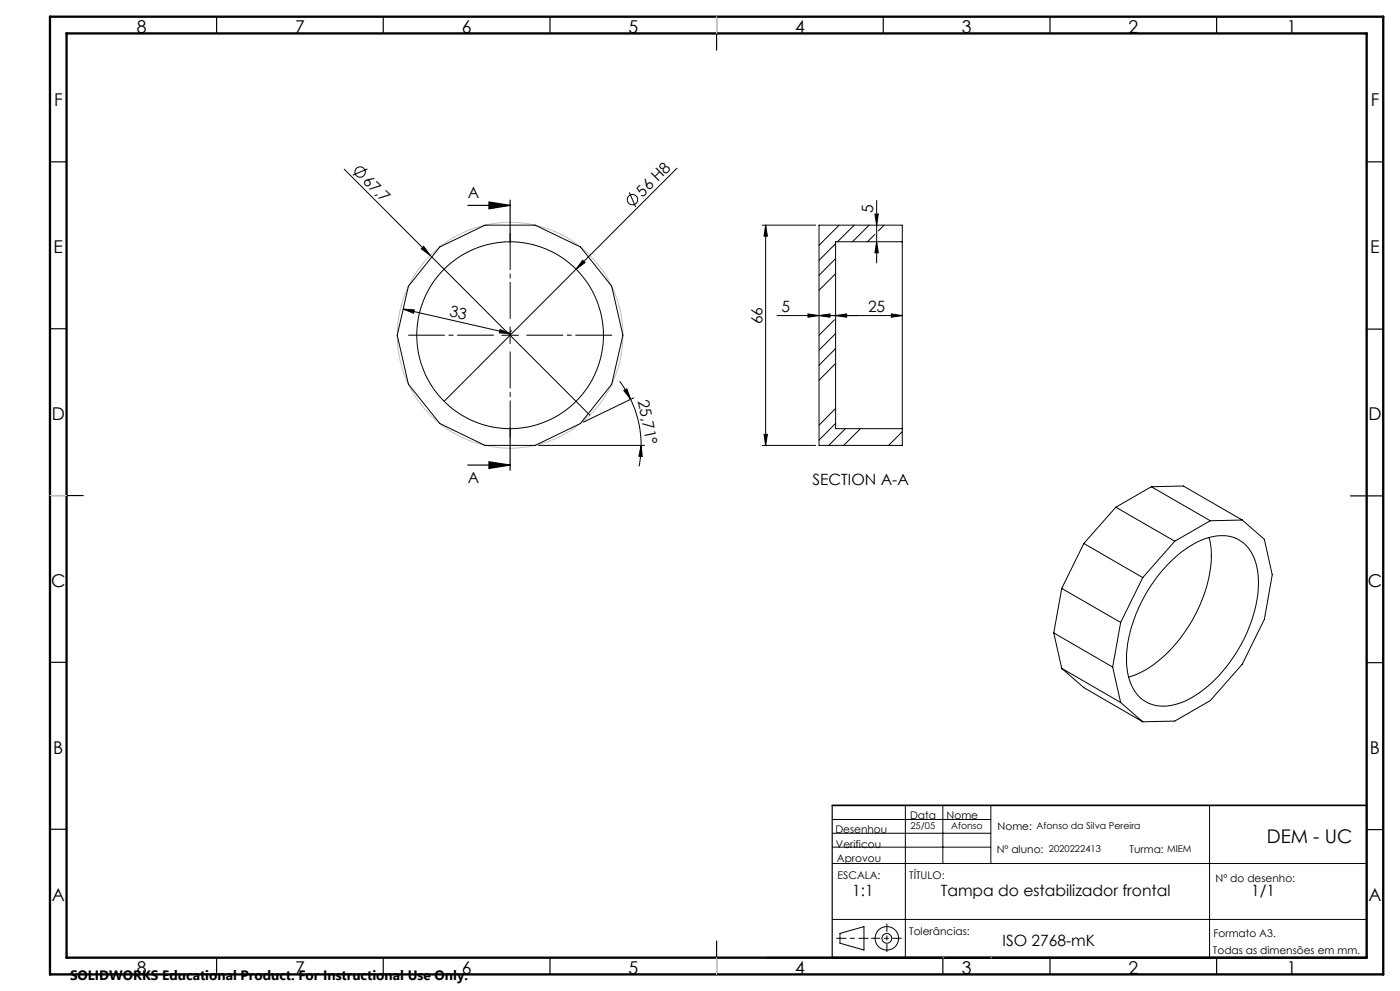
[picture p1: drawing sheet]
<svg xmlns="http://www.w3.org/2000/svg" width="420mm" height="297mm" viewBox="0 0 420 297" stroke-linecap="round" stroke-linejoin="round" font-family="sans-serif">
<g fill="none" stroke="#000" stroke-width=".3">
<path d="M103.3 50.7l25.8 25.8M110.2 50.6l-4.4 1.9M188.8 57.6l1.9 4.5M203.1 50.4l-69.9 69.9M127.1 73.8l2 2.7-2.7-1.9zM129.1 76.5l47.9 47.9M174.8 78l.7 .7-2.7 2zM228.7 67.5h16M229.7 67.5l.5 3.3h-1zM229.7 67.5v66M250.7 73l-5 5M250.7 77.5l-5 5"/>
<path d="M251.7 67.5l-6 6M256.3 67.5l-5.1 5M260.7 67.5l-5 5M262.5 70.2l-2.3 2.3M262.5 64.2h1l-.5 3.3zM263 72.5l.5 3.3h-1zM263 60.1v18.7M265.2 67.5l-1.7 1.7M270.7 72.5v56M270.7 72.5v-5h-25v66h25v-5M270.7 72.5h-20v56h20M121 92.6l32.1 7.4"/>
<path d="M121 92.6l3.3 .3-.2 1zM150 98.8l3.1 1.2-3.3-.2zM153 98v5M153.4 99l-.2 .5M233.1 94.6h37.6M242.4 94.1l3.3 .5-3.3 .5zM245.7 94.6l3.3-.5v1zM250.3 95.8l-4.6 4.7M250.7 94.6l3.3-.5v1zM250.7 100l-5 4.9M250.7 82l-5 5M267.4 94.1l3.3 .5-3.3 .5z"/>
<path d="M150.5 100.5h5M185.9 114.3l2.2 3.3 1.1 2.1M187.1 117l1-.4 1.1 3.1zM189.2 119.7a31.6 31.6 0 0 1 3.1 13.8M190.1 119.2l-15.1 7.3M250.7 104.5l-5 5M250.7 108.9l-5 5M161.6 133.5h31.8M192.3 133.5l.4 3.3-1-.1zM192.3 133.5l-.1 3.1-.5 3.2M228.7 133.5h16M229.2 130.2h1l-.5 3.3z"/>
<path d="M250.7 122.4l-5 5M250.7 126.9l-5 5M253.6 128.5l-5 5M258.1 128.5l-5 5M270.7 129.4l-4.1 4.1M334.8 152l17.6 10.2M334.8 152l-9.6 10.9M345.4 145.9l17.7 10.2M345.4 145.9l-10.6 6.1M345.4 145.9l9.6-.2 17.7 10.2M363.1 156.1l-10.7 6.1M372.7 155.9l6.6 5.7 2.4 10.7-2.4 13.3-6.6 13.5-9.6 10.9-10.7 6.1-9.6 .2"/>
<path d="M372.7 155.9l-9.6 .2M318.5 176.4l17.7 10.1M318.5 176.4l-2.4 13.3M325.2 162.9l17.6 10.2M325.2 162.9l-6.7 13.5M342.8 173.1l-6.6 13.4M351.1 168.4a23.9 23.9 0 0 1 15.1-7.9 10.2 10.2 0 0 1 10.5 8 31.6 31.6 0 0 1-2.5 20.8 41.4 41.4 0 0 1-18.4 20.7 12.8 12.8 0 0 1-12.7-.1 13.9 13.9 0 0 1-5.1-11.3 43.2 43.2 0 0 1 12.2-29.3zM352.4 162.2l-9.6 10.9M362.8 161.1a32.7 32.7 0 0 1-3.3 21.2 40.6 40.6 0 0 1-17.8 19.5l-3.1 1.1M316.1 189.7l17.7 10.2M316.1 189.7l2.4 10.6M333.8 199.9l2.4 10.6"/>
<path d="M336.2 186.5l-2.4 13.4M318.5 200.3l17.7 10.2M318.5 200.3l6.7 5.8 17.6 10.2M336.2 210.5l6.6 5.8M249.7 258.8h160.3M249.7 249.7h47.6M249.7 245.6h47.6M249.7 253.9h47.6M271.6 241.4v45.6M282.9 241.4v17.4M297.3 241.4v17.4M362.9 241.4v45.6"/>
<path d="M249.7 275.6h160.3M252 279.7l7.2-2v7l-7.2-2z"/>
<circle cx="108" cy="51.6" r="1.57"/>
<circle cx="189.7" cy="59.8" r="1.57"/>
<circle cx="153" cy="100.5" r="33.8"/>
<circle cx="153" cy="100.5" r="28"/>
<circle cx="266" cy="281.2" r="1.46"/>
<circle cx="266.1" cy="281.2" r="3.5"/>
</g>
<g fill="none" stroke="#000" stroke-width=".35">
<path d="M65 5v5M115 5v5M165 5v5M215 5v10M265 5v5M315 5v5M365 5v5M15 48.5h5M153 60v12.7M410 48.5h5M140.3 61.6h12.7M146.7 60.5l6.3 1.1-6.3 1z"/>
<path d="M15 98.5h5M410 98.6h5M140.3 139.4h12.7M146.7 138.4l6.3 1-6.3 1zM153 128.3v12.7M15 148.5h10M405.1 148.6h9.9M15 198.5h5M410 198.6h5M15 248.5h5M249.7 241.4v45.6M410 248.6h5"/>
<path d="M410 241.4v45.6M65 287v5M115 287v5M165 287v5M215 282v10M282.9 287v5M315 287v5M365 287v5"/>
</g>
<g fill="none" stroke="#c0c0c0" stroke-width=".3">
<path d="M282.9 287h.1M297.3 287h.1"/>
<circle cx="153" cy="100.5" r="33.8"/>
</g>
<path d="M153 95.5v-25.5M148 100.5h-25.5M153 105.5v25.5M158 100.5h25.5" fill="none" stroke="#000" stroke-width=".3" stroke-dasharray="15.2 1.3 1.3 1.3" stroke-dashoffset="4.4"/>
<path d="M261.4 281.2h9" fill="none" stroke="#000" stroke-width=".3" stroke-dasharray="15.2 1.3 1.3 1.3" stroke-dashoffset="12.7"/>
<path d="M266.1 276.9v8.3" fill="none" stroke="#000" stroke-width=".3" stroke-dasharray="15.2 1.3 1.3 1.3" stroke-dashoffset="13"/>
<path d="M260.4 281.2h-9.4" fill="none" stroke="#000" stroke-width=".3" stroke-dasharray="15.2 1.3 1.3 1.3" stroke-dashoffset="12.4"/>
<path d="M249.7 241.4h160.3M230 287h180" fill="none" stroke="#000" stroke-width=".5"/>
<path d="M15 5h400v287h-400zM20 10h390v277h-390z" fill="none" stroke="#000" stroke-width=".7"/>
<path d="M215 5v5M15 148.5h5M215 287v5" fill="none" stroke="#c0c0c0" stroke-width=".35"/>
<g fill="#000">
<path d="M127.1 73.8l2 2.7-2.7-1.9zM174.8 78l.7 .7-2.7 2z"/>
<path d="M146.7 60.5l6.3 1.1-6.3 1zM146.7 138.4l6.3 1-6.3 1z"/>
<path d="M262.5 64.2h1l-.5 3.3zM263 72.5l.5 3.3h-1z"/>
<path d="M121 92.6l3.3 .3-.2 1zM150 98.8l3.1 1.2-3.3-.2z"/>
<path d="M242.4 94.1l3.3 .5-3.3 .5zM250.7 94.6l3.3-.5v1zM245.7 94.6l3.3-.5v1zM267.4 94.1l3.3 .5-3.3 .5z"/>
<path d="M192.3 133.5l.4 3.3-1-.1zM187.1 117l1-.4 1.1 3.1z"/>
<path d="M229.2 130.2h1l-.5 3.3zM229.7 67.5l.5 3.3h-1z"/>
</g>
<text font-size="5.6" x="380" y="252.6">DEM - UC</text>
<g font-size="5.3">
<text x="41" y="9.9">8</text>
<text x="88.5" y="9.9">7</text>
<text x="138.5" y="9.9">6</text>
<text x="188.5" y="9.9">5</text>
<text x="238.5" y="9.9">4</text>
<text x="288.5" y="9.9">3</text>
<text x="338.5" y="9.9">2</text>
<text x="386" y="9.9">1</text>
<text x="16.2" y="31.7">F</text>
<text x="411.2" y="31.7">F</text>
<text x="16.1" y="75.9">E</text>
<text x="411.1" y="75.9">E</text>
<text x="15.5" y="125.9">D</text>
<text x="410.5" y="125.9">D</text>
<text x="15.4" y="175.9">C</text>
<text x="410.4" y="175.9">C</text>
<text x="16" y="225.9">B</text>
<text x="411" y="225.9">B</text>
<text x="15.5" y="270.2">A</text>
<text x="410.5" y="270.2">A</text>
<text x="41" y="291.9">8</text>
<text x="88.5" y="291.9">7</text>
<text x="138.5" y="291.9">6</text>
<text x="188.5" y="291.9">5</text>
<text x="238.5" y="291.9">4</text>
<text x="288.5" y="291.9">3</text>
<text x="338.5" y="291.9">2</text>
<text x="386" y="291.9">1</text>
</g>
<g font-size="4.7">
<text x="108.7" y="54.6" transform="rotate(45 108.7 54.6)">67,7</text>
<text x="140.3" y="59.4">A</text>
<text x="192.8" y="59.2" transform="rotate(-45 192.8 59.2)">56 H8</text>
<text x="262" y="63.9" transform="rotate(-90 262 63.9)">5</text>
<text x="134.7" y="94.7" transform="rotate(13 134.7 94.7)">33</text>
<text x="234.4" y="93.5">5</text>
<text x="260.4" y="93.5">25</text>
<text x="228.7" y="97.1" transform="rotate(-90 228.7 97.1)">66</text>
<text x="191.3" y="120.2" transform="rotate(78 191.3 120.2)">25,71°</text>
<text x="140.3" y="144.7">A</text>
<text x="243.8" y="145.3">SECTION A-A</text>
<text x="255.7" y="268.5">1:1</text>
<text x="282.2" y="268.5">Tampa do estabilizador frontal</text>
<text x="375.3" y="268.5">1/1</text>
<text x="300.8" y="283.4">ISO 2768-mK</text>
</g>
<text font-size="4.1" x="21" y="293.7">SOLIDWORKS Educational Product. For Instructional Use Only.</text>
<g font-size="3.2">
<text x="273" y="245.6">Data</text>
<text x="284" y="245.6">Nome</text>
<text x="250.6" y="249.7">Desenhou</text>
<text x="299.3" y="248.8">Nome:</text>
<text x="250.8" y="254.1">Verificou</text>
<text x="299" y="255.8">Nº aluno:</text>
<text x="338.9" y="255.8">Turma:</text>
<text x="251.1" y="258.3">Aprovou</text>
<text x="251.3" y="263.4">ESCALA:</text>
<text x="272.8" y="263.4">TÍTULO:</text>
<text x="364.7" y="264.4">Nº do desenho:</text>
<text x="272.8" y="280.2">Tolerâncias:</text>
<text x="364" y="280.7">Formato A3.</text>
<text x="363.9" y="285.8">Todas as dimensões em mm.</text>
</g>
<g font-size="2.8">
<text x="273.1" y="248.4">25/05</text>
<text x="285.4" y="248.4">Afonso</text>
<text x="311" y="248.4">Afonso da Silva Pereira</text>
<text x="314.7" y="255.3">2020222413</text>
<text x="350.2" y="255.3">MIEM</text>
</g>
</svg>
